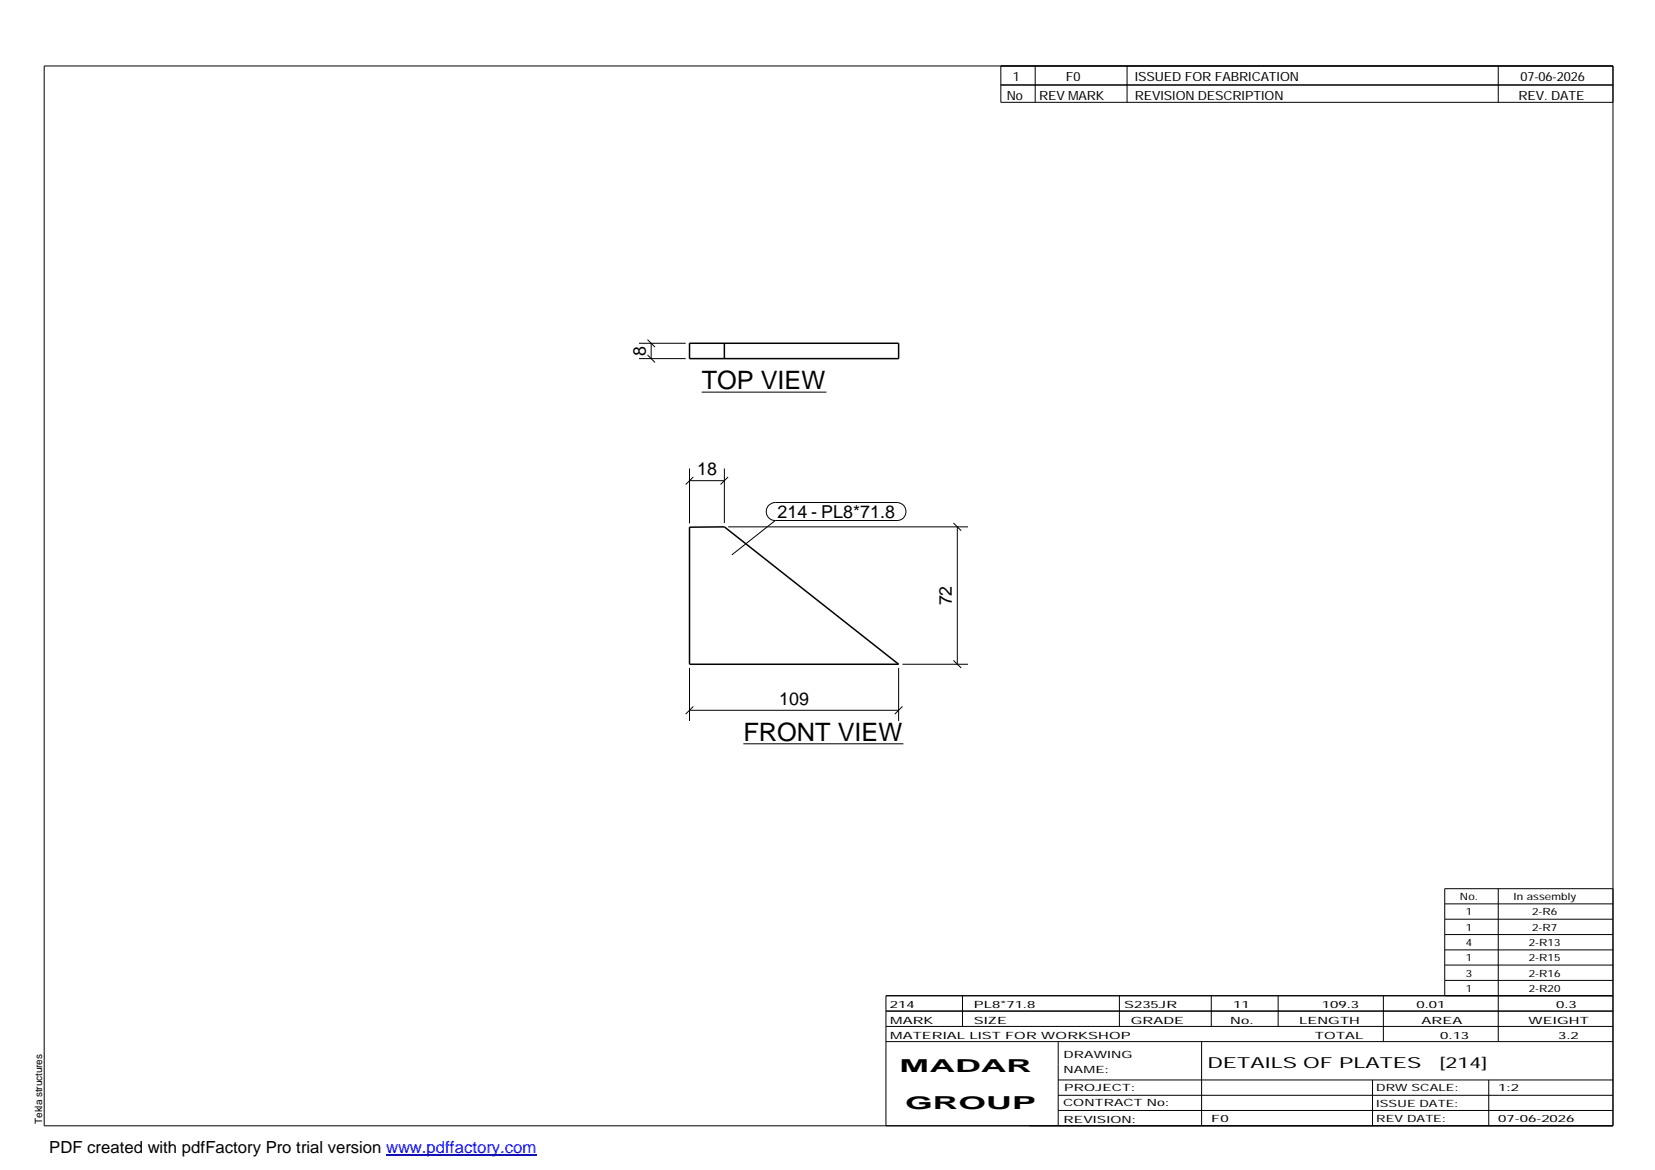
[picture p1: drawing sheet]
<svg xmlns="http://www.w3.org/2000/svg" width="420mm" height="297mm" viewBox="0 0 420 297" stroke-linecap="round" stroke-linejoin="round" font-family="sans-serif">
<path d="M175 87.2h53.1v3.8h-53.1zM183.9 87.2v3.8M175 133.8h8.9l44.2 34.8h-53.1z" fill="none" stroke="#000" stroke-width=".38"/>
<path d="M175 87.2v3.8" fill="none" stroke="#000" stroke-width=".25" stroke-dasharray="2.1 2.1" stroke-linecap="butt"/>
<g fill="none" stroke="#000" stroke-width=".25">
<path d="M11.2 16.7h398.3v269.1h-398.3zM254.1 16.7v9.3h155.4M262.8 16.7v9.3M286.1 16.7v9.3M380.4 16.7v9.3M254.1 21.6h155.4M162.2 91h11.9M162.2 87.2h11.9M164.4 90.1l1.9 1.9M164.4 86.2l1.9 1.9M165.3 87.2v3.8M178.1 99.6h31.7"/>
<path d="M175 118.9v14M183.9 118.9v13.9M175 122h8.9M176 121.1l-1.9 1.9M184.8 121.1l-1.9 1.9M184.9 133.8h60.8M195.2 128.3l.7-.5 .9-.2h31a2.29 2.29 0 0 1 2.2 2.3 2.29 2.29 0 0 1-2.2 2.3h-31a2.27 2.27 0 0 1-2.1-1.5 2.27 2.27 0 0 1 .5-2.4zM196.8 132.2l-11 8.7M242.1 132.8l1.9 1.9M243 133.8v34.8M175 169.6v13.4M176 179.4l-1.9 1.9"/>
<path d="M228.1 169.6v13.4M229.1 168.6h16.6M229.1 179.4l-1.9 1.9M242.1 167.7l1.9 1.9M175 180.3h53.1M188.7 188.8h40.7M366.8 229.5h42.7M366.8 233.4h42.7M366.8 237.3h42.7M380.4 225.6v38.8M409.5 225.6h-42.7v27.2M224.9 256.7h184.6"/>
<path d="M244.3 252.8v7.8M284.2 252.8v7.8M307.5 252.8v7.8M324.5 252.8v7.8M351.2 252.8v11.6M366.8 241.2h42.7M366.8 245h42.7M366.8 248.9h42.7M409.5 252.8h-184.6v33M224.9 264.4h184.6M224.9 260.6h184.6M268.6 264.4v21.4"/>
<path d="M268.6 274.2h140.9M268.6 278.1h140.9M305.1 264.4v21.4M348.4 274.2v11.6M378 274.2v11.6M268.6 281.9h140.9"/>
</g>
<path d="M98 293.3h38.2" fill="none" stroke="#00f" stroke-width=".3"/>
<g font-size="6.4">
<text x="178.1" y="98.8">TOP VIEW</text>
<text x="188.7" y="188.1">FRONT VIEW</text>
</g>
<g font-size="4.5">
<text x="164" y="90.4" transform="rotate(-90 164 90.4)">8</text>
<text x="177" y="120.6">18</text>
<text x="197.4" y="131.6">214 - PL8*71.8</text>
<text x="241.7" y="153.7" transform="rotate(-90 241.7 153.7)">72</text>
<text x="197.8" y="178.9">109</text>
<text x="228.4" y="272.3">MADAR</text>
<text x="229.8" y="281.6">GROUP</text>
</g>
<text font-size="4.2" x="12.5" y="292.7">PDF created with pdfFactory Pro trial version www.pdffactory.com</text>
<g font-size="3.9">
<text x="306.5" y="271.3">DETAILS OF PLATES</text>
<text x="365.4" y="271.3">[214]</text>
</g>
<g font-size="3.2">
<text x="257.1" y="20.5">1</text>
<text x="270.6" y="20.5">F0</text>
<text x="288.1" y="20.5">ISSUED FOR FABRICATION</text>
<text x="386" y="20.5">07-06-2026</text>
<text x="255.6" y="25.5">No</text>
<text x="263.8" y="25.5">REV MARK</text>
<text x="288.1" y="25.5">REVISION DESCRIPTION</text>
<text x="385.5" y="25.5">REV. DATE</text>
</g>
<g font-size="2.5">
<text x="370.6" y="228.5">No.</text>
<text x="372.1" y="232.4">1</text>
<text x="384.3" y="228.5">In assembly</text>
<text x="389" y="232.4">2-R6</text>
<text x="372.1" y="236.3">1</text>
<text x="389" y="236.3">2-R7</text>
<text x="372.1" y="240.2">4</text>
<text x="372.1" y="244.1">1</text>
<text x="388.1" y="240.2">2-R13</text>
<text x="388.1" y="244.1">2-R15</text>
<text x="372.1" y="247.9">3</text>
<text x="372.1" y="251.8">1</text>
<text x="388.1" y="247.9">2-R16</text>
<text x="388.1" y="251.8">2-R20</text>
<text x="225.9" y="255.9">214</text>
<text x="247.3" y="255.9">PL8*71.8</text>
<text x="285.4" y="255.9">S235JR</text>
<text x="313.1" y="255.9">11</text>
<text x="335.6" y="255.9">109.3</text>
<text x="359.6" y="255.9">0.01</text>
<text x="395.1" y="255.9">0.3</text>
<text x="226" y="263.7">MATERIAL LIST FOR WORKSHOP</text>
<text x="226" y="259.9">MARK</text>
<text x="247.2" y="259.9">SIZE</text>
<text x="287.1" y="259.9">GRADE</text>
<text x="312.3" y="259.9">No.</text>
<text x="329.8" y="259.9">LENGTH</text>
<text x="333.8" y="263.7">TOTAL</text>
<text x="360.9" y="259.9">AREA</text>
<text x="365.6" y="263.7">0.13</text>
<text x="388.1" y="259.9">WEIGHT</text>
<text x="395.6" y="263.7">3.2</text>
<text x="270" y="268.5">DRAWING</text>
<text x="270" y="272.5">NAME:</text>
<text x="269.9" y="280.9">CONTRACT No:</text>
<text x="270.2" y="277">PROJECT:</text>
<text x="349.4" y="277.1">DRW SCALE:</text>
<text x="349.4" y="281">ISSUE DATE:</text>
<text x="380.4" y="277.1">1:2</text>
<text x="10.7" y="285.4" transform="rotate(-90 10.7 285.4)">Tekla structures</text>
<text x="270" y="285">REVISION:</text>
<text x="307.5" y="284.8">F0</text>
<text x="349.4" y="284.8">REV DATE:</text>
<text x="380.4" y="284.8">07-06-2026</text>
</g>
</svg>
